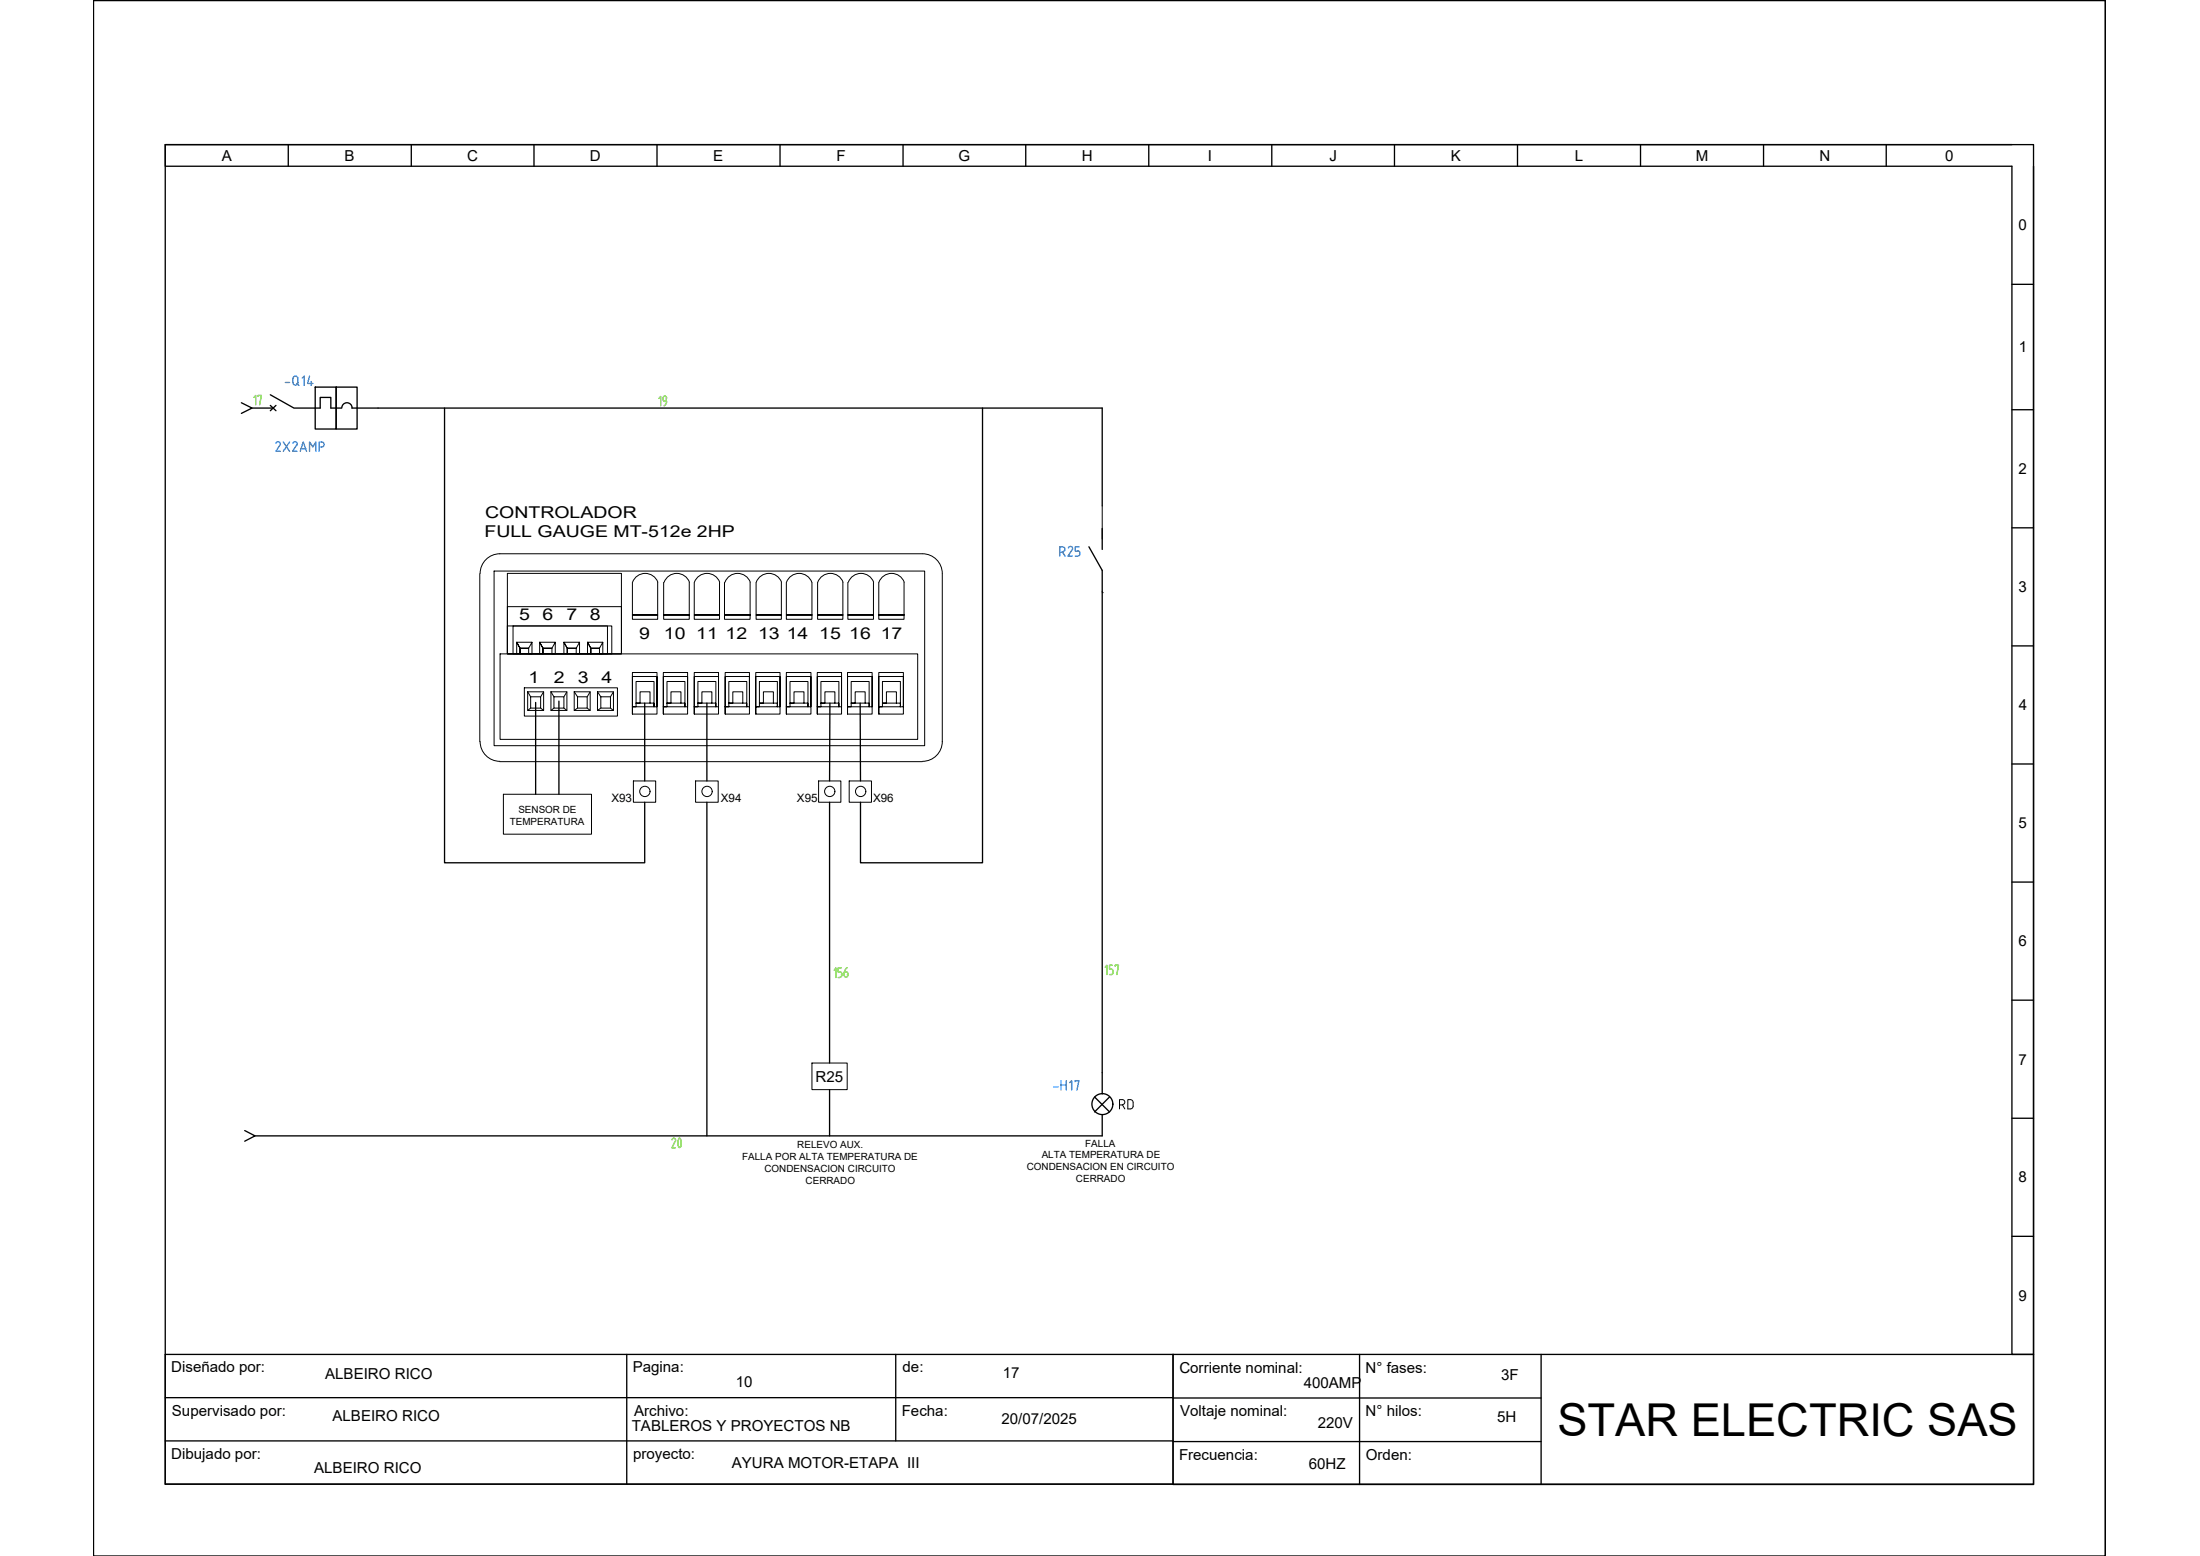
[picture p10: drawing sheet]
<svg xmlns="http://www.w3.org/2000/svg" width="420mm" height="297mm" viewBox="0 0 420 297" stroke-linecap="round" stroke-linejoin="round" font-family="sans-serif">
<!-- layer: 0 -->
<g fill="none" stroke="#000" stroke-width=".25">
<path d="M17.8 .1v296.9M17.8 .1h384.3v296.9h-384.3zM402.1 .1h.1M402.1 .1v296.9M31.6 27.6h356.8v255.7h-356.8zM55.1 27.6v4.1M78.5 27.6v4.1M102 27.6v4.1M125.5 27.6v4.1M149 27.6v4.1M172.5 27.6v4.1M195.9 27.6v4.1"/>
<path d="M219.4 27.6v4.1M242.9 27.6v4.1M266.3 27.6v4.1M289.8 27.6v4.1M313.3 27.6v4.1M336.8 27.6v4.1M360.2 27.6v4.1M384.2 27.6h-352.6v4.1h352.6v226.9h4.2v-226.9M384.2 54.3h4.2M384.2 78.2h4.2M384.2 100.8h4.2M384.2 123.3h4.2"/>
<path d="M384.2 145.8h4.2M384.2 168.4h4.2M384.2 190.9h4.2M384.2 213.5h4.2M384.2 236h4.2M31.6 258.6h356.8v24.8h-164.4v-24.8v24.7h-192.4zM119.7 258.6v24.7M171.1 258.6v16.5M259.7 258.6v24.8M294.3 258.6v24.8M31.6 266.8h192.4M31.6 275.1h192.4"/>
<path d="M224 266.9h70.3M224 275.2h70.3"/>
</g>
<!-- layer: SYMS -->
<g fill="none" stroke="#000" stroke-width=".25">
<path d="M51.6 75.4l4.5 2.5h5.1v-2h2v2h2M51.6 77.4l1.1 1M52.7 77.4l-1.1 1M60.2 73.9h4v8h-4zM64.2 73.9h4v8h-4zM65.3 77.9a.98 .98 0 0 1 1-1 .98 .98 0 0 1 .9 1M67.2 77.9h5M208 104.4l2.5 4.5v4M210.5 100.9v4M46.7 215.8l2 1-2 1.1M209 209.4l2.9 2.9M210.5 204.8v4"/>
<path d="M210.5 212.8v4M211.9 209.4l-2.9 2.9"/>
<circle cx="210.5" cy="210.8" r="2"/>
</g>
<!-- layer: DESC -->
<path d="M53.1 84.3l.3 .1 .1 .4-.8 1.4h.8M53.1 84.3l-.4 .3M54.1 84.4l1.2 1.8M55.3 84.4l-1.2 1.8M56 84.6a.41 .41 0 0 1 .5-.3 .41 .41 0 0 1 .2 .6M56.6 84.9l-.7 1.3h.8M57.3 86.2l.6-1.8 .6 1.8M57.5 85.6h.9M59.1 86.2v-1.8l.7 .9 .5-.9v1.8M61 85.3h.4M61.4 84.4h-.4v1.8M61.4 84.4a.48 .48 0 0 1 .5 .5 .48 .48 0 0 1-.5 .4" fill="none" stroke="#007fff" stroke-width=".25"/>
<!-- layer: YEL_14_THHN -->
<g fill="none" stroke="#000" stroke-width=".25">
<path d="M72.2 77.9h138.3v18.7M84.9 77.9v86.8h38.2v-11.6M187.6 77.9v86.8h-23.3v-11.6M210.5 112.9v91.9M102.3 134.1v17.5M106.7 133.8v17.8M123.1 134.2v14.9M135 134.2v14.9M158.5 134.2l-.1 14.9M164.3 134.2v14.9M135 153.1v63.7M158.4 153.1v49.8"/>
<path d="M48.6 216.8h161.9M158.4 208v8.8"/>
</g>
<!-- layer: 0 -->
<g fill="none" stroke="#000" stroke-width=".19">
<path d="M210.5 96.6v6.3M91.6 109.5v32.1M94.4 109h82.2v33.4h-82.2zM95.4 105.7h80.7M95.5 105.7a3.8 3.8 0 0 0-3.8 3.8M96.9 109.5h21.8v15.3h-21.8zM96.9 115.8h21.8v9h-21.8zM96.9 119.5h19.9v5.3h-19.9zM98 119.5h18v5.3h-18zM121.4 110.3a2.57 2.57 0 0 1 4.2 .8v7.1h-4.8v-.8h4.8h-4.8v-6.3zM126.7 111.2v6.2h4.9h-4.9v.8h4.9v-7M126.8 111.1a2.57 2.57 0 0 1 2.5-1.6 2.57 2.57 0 0 1 2.4 1.6"/>
<path d="M132.6 111.2v6.2h4.8h-4.8v.8h4.8v-7M132.6 111.1a2.57 2.57 0 0 1 2.4-1.6 2.57 2.57 0 0 1 2.4 1.6M138.4 111.2v6.2h4.9h-4.9v.8h4.9v-7M138.5 111.1a2.57 2.57 0 0 1 2.4-1.6 2.57 2.57 0 0 1 2.4 1.6M144.4 111.2v6.2h4.8h-4.8v.8h4.8v-7M144.4 111.1a2.57 2.57 0 0 1 2.4-1.6 2.57 2.57 0 0 1 2.5 1.6M150.2 111.2v6.2h4.9h-4.9v.8h4.9v-7M150.2 111.1a2.57 2.57 0 0 1 2.4-1.6 2.57 2.57 0 0 1 2.4 1.6M156.1 111.2v6.2h4.9h-4.9v.8h4.9v-7M156.2 111.1a2.57 2.57 0 0 1 2.4-1.6 2.57 2.57 0 0 1 2.4 1.6M162 111.1a2.57 2.57 0 0 1 2.4-1.6 2.57 2.57 0 0 1 2.4 1.6v7.1h-4.9v-.8h4.9h-4.9v-6.2M167.8 111.2v6.2h4.9h-4.9v.8h4.9v-7"/>
<path d="M167.9 111.1a2.57 2.57 0 0 1 2.4-1.6 2.57 2.57 0 0 1 2.4 1.6M176.2 105.7a3.8 3.8 0 0 1 3.8 3.8M180 109.5v32.1M210.5 113.1h.1M95.5 124.8h79.8v16.3h-79.8zM100.1 131.3h17.8v5.4h-17.8zM100.8 132.1h3v3.5h-3zM100.8 132.1l.5 .9M101.3 133h2v2.2h-2zM101.3 135.2l-.5 .4M101.6 122.6l-.6 1.1h-1.7l-.6-1.1 .6 1.1v1.1v-1.1h1.7v1.1h.6v-2.2h-2.9v2.2M103.3 135.2l.5 .4"/>
<path d="M103.8 132.1l-.5 .9M105.2 132.1h3.1v3.5h-3.1zM105.2 132.1l.6 .9M105.8 133h1.9v2.2h-1.9zM105.8 135.2l-.6 .4M106 122.6l-.6 1.1h-1.7l-.6-1.1 .6 1.1v1.1v-1.1h1.7v1.1h.6v-2.2h-2.9v2.2M107.7 135.2l.6 .4M108.3 132.1l-.6 .9M109.7 132.1h3v3.5h-3zM109.7 132.1l.6 .9M110.3 133h1.8v2.2h-1.8zM110.3 135.2l-.6 .4"/>
<path d="M110.7 122.6l-.7 1.1h-1.7l-.6-1.1 .6 1.1v1.1v-1.1h1.7v1.1h.7v-2.2h-3v2.2M112.1 135.2l.6 .4M112.7 132.1l-.6 .9M114.1 132.1h3.1v3.5h-3.1zM114.1 132.1l.6 .9M114.7 133h1.9v2.2h-1.9zM114.7 135.2l-.6 .4M115.1 122.6l-.6 1.1h-1.7l-.6-1.1 .6 1.1v1.1v-1.1h1.7v1.1h.6v-2.2h-2.9v2.2M116.6 135.2l.6 .4M117.2 132.1l-.6 .9M124.1 134.2v-2.1h-1.9v2.1h-.7h3.4v.7v-4.8h-3.4v4.8h-.7h4.7v-5.8h-4.7v7.2h4.7v-7.9h-4.7v7.9M130 134.2v-2.1h-1.9v2.1h-.7h3.4v.7v-4.8h-3.4v4.8h-.7h4.6v-5.8h-4.6v7.2h4.6v-7.9h-4.6v7.9"/>
<path d="M136 134.2v-2.1h-2v2.1h-.7h3.4v.7v-4.8h-3.4v4.8h-.7h4.6v-5.8h-4.6v7.2h4.6v-7.9h-4.6v7.9M141.9 134.2v-2.1h-1.9v2.1h-.8h3.4v.7v-4.8h-3.4v4.8h-.7h4.6v-5.8h-4.6v7.2h4.6v-7.9h-4.6v7.9M147.7 134.2v-2.1h-1.9v2.1h-.8h3.5v.7v-4.8h-3.5v4.8h-.7h4.7v-5.8h-4.7v7.2h4.7v-7.9h-4.7v7.9M153.5 134.2v-2.1h-1.9v2.1h-.7h3.4v.7v-4.8h-3.4v4.8h-.7h4.7v-5.8h-4.7v7.2h4.7v-7.9h-4.7v7.9M159.4 134.2v-2.1h-1.9v2.1h-.7h3.4v.7v-4.8h-3.4v4.8h-.7h4.6v-5.8h-4.6v7.2h4.6v-7.9h-4.6v7.9M165.2 134.2v-2.1h-1.9v2.1h-.7h3.4v.7v-4.8h-3.4v4.8h-.7h4.7v-5.8h-4.7v7.2h4.7v-7.9h-4.7v7.9M171.2 134.2v-2.1h-1.9v2.1h-.8h3.5v.7v-4.8h-3.5v4.8h-.7h4.7v-5.8h-4.7v7.2h4.7v-7.9h-4.7v7.9M91.7 141.6a3.8 3.8 0 0 0 3.8 3.7M95.4 145.4h80.7M96.1 151.6h16.9v7.6h-16.9zM180 141.6a3.8 3.8 0 0 1-3.8 3.7M155.1 202.9h6.7v5.1h-6.7z"/>
</g>
<!-- layer: -Electrico -->
<path d="M121 149.1h4.2v4h-4.2zM132.8 149.1h4.4v4h-4.4zM156.3 149.1h4.3v4h-4.3zM162.2 149.1h4.2v4h-4.2z" fill="none" stroke="#000" stroke-width=".19"/>
<!-- layer: -DIAGRAMA -->
<g fill="none" stroke="#000" stroke-width=".19">
<circle cx="123.2" cy="151.1" r=".98"/>
<circle cx="135" cy="151.1" r=".98"/>
<circle cx="158.5" cy="151.1" r=".98"/>
<circle cx="164.4" cy="151.1" r=".98"/>
</g>
<!-- layer: WIRENO -->
<path d="M211.1 184.6l.3-.3v1.7M212.4 184.3h-.5v.7l.5 .1 .2 .3M212.5 185.5v.2M212.6 185.6l-.2 .4h-.5M213 184.5v-.2h.6l-.3 1.7" fill="none" stroke="#6edd00" stroke-width=".25"/>
<text font-size="8.6" x="297.4" y="274.1">STAR ELECTRIC SAS</text>
<text font-size="6.2" fill="#6edd00" x="125.9" y="220.8">20</text>
<g font-size="4.9" fill="#007fff">
<text x="53.3" y="74.8">-Q14</text>
<text x="201.1" y="107.2">R25</text>
<text x="200" y="209.2">-H17</text>
</g>
<g font-size="4.9" fill="#6edd00">
<text x="124.5" y="78.7">19</text>
<text x="158" y="187.7">156</text>
</g>
<text font-size="4.9" x="212.7" y="213.1">RD</text>
<text font-size="4.4" fill="#6edd00" x="50.8" y="78.7" transform="rotate(-90 50.8 78.7)">17</text>
<g font-size="3.1">
<text x="92.6" y="98.9">CONTROLADOR</text>
<text x="92.5" y="102.6">FULL GAUGE MT-512e 2HP</text>
<text x="99.1" y="118.3">5</text>
<text x="103.6" y="118.4">6</text>
<text x="108.2" y="118.3">7</text>
<text x="112.6" y="118.4">8</text>
<text x="122" y="122">9</text>
<text x="126.8" y="122">10</text>
<text x="133" y="122">11</text>
<text x="138.6" y="122">12</text>
<text x="144.8" y="122">13</text>
<text x="150.2" y="122">14</text>
<text x="156.5" y="122">15</text>
<text x="162.2" y="122">16</text>
<text x="168.2" y="122">17</text>
<text x="101" y="130.4">1</text>
<text x="105.8" y="130.4">2</text>
<text x="110.4" y="130.4">3</text>
<text x="114.9" y="130.4">4</text>
</g>
<g font-size="2.9">
<text x="42.4" y="30.7">A</text>
<text x="65.8" y="30.7">B</text>
<text x="89.2" y="30.7">C</text>
<text x="112.6" y="30.7">D</text>
<text x="136.2" y="30.7">E</text>
<text x="159.8" y="30.7">F</text>
<text x="183.1" y="30.7">G</text>
<text x="206.6" y="30.7">H</text>
<text x="230.7" y="30.7">I</text>
<text x="253.9" y="30.7">J</text>
<text x="277.1" y="30.7">K</text>
<text x="300.7" y="30.7">L</text>
<text x="323.9" y="30.7">M</text>
<text x="347.5" y="30.7">N</text>
<text x="371.5" y="30.7">0</text>
<text x="385.5" y="44">0</text>
<text x="385.6" y="67.2">1</text>
<text x="385.5" y="90.5">2</text>
<text x="385.5" y="113">3</text>
<text x="385.6" y="135.6">4</text>
<text x="385.5" y="158.1">5</text>
<text x="385.5" y="180.6">6</text>
<text x="385.5" y="203.2">7</text>
<text x="155.7" y="206.5">R25</text>
<text x="385.5" y="225.7">8</text>
<text x="385.5" y="248.3">9</text>
<text x="32.7" y="262">Diseñado por:</text>
<text x="62.1" y="263.2">ALBEIRO RICO</text>
<text x="120.8" y="262">Pagina:</text>
<text x="172.3" y="262">de:</text>
<text x="191.5" y="263">17</text>
<text x="225.2" y="262.1">Corriente nominal:</text>
<text x="260.8" y="262.1">N° fases:</text>
<text x="286.7" y="263.5">3F</text>
<text x="140.5" y="264.8">10</text>
<text x="249" y="265">400AMP</text>
<text x="32.8" y="270.3">Supervisado por:</text>
<text x="63.5" y="271.3">ALBEIRO RICO</text>
<text x="120.6" y="273.2">TABLEROS Y PROYECTOS NB</text>
<text x="121.1" y="270.2">Archivo:</text>
<text x="172.2" y="270.2">Fecha:</text>
<text x="191.3" y="271.9">20/07/2025</text>
<text x="225.4" y="270.3">Voltaje nominal:</text>
<text x="251.7" y="272.7">220V</text>
<text x="260.8" y="270.3">N° hilos:</text>
<text x="285.9" y="271.4">5H</text>
<text x="32.7" y="278.5">Dibujado por:</text>
<text x="60" y="281.1">ALBEIRO RICO</text>
<text x="120.9" y="278.5">proyecto:</text>
<text x="139.8" y="280.3">AYURA MOTOR-ETAPA III</text>
<text x="225.2" y="278.6">Frecuencia:</text>
<text x="249.9" y="280.5">60HZ</text>
<text x="260.9" y="278.6">Orden:</text>
</g>
<g font-size="2.2">
<text x="116.8" y="153.1">X93</text>
<text x="137.7" y="153.1">X94</text>
<text x="152.2" y="153.1">X95</text>
<text x="166.8" y="153.1">X96</text>
</g>
<g font-size="1.9">
<text x="99" y="155.1">SENSOR DE</text>
<text x="97.3" y="157.4">TEMPERATURA</text>
<text x="141.7" y="221.5">FALLA POR ALTA TEMPERATURA DE</text>
<text x="152.3" y="219.2">RELEVO AUX.</text>
<text x="198.9" y="221.1">ALTA TEMPERATURA DE</text>
<text x="207.3" y="218.9">FALLA</text>
<text x="146" y="223.8">CONDENSACION CIRCUITO</text>
<text x="153.9" y="226">CERRADO</text>
<text x="196.1" y="223.4">CONDENSACION EN CIRCUITO</text>
<text x="205.5" y="225.7">CERRADO</text>
</g>
</svg>
